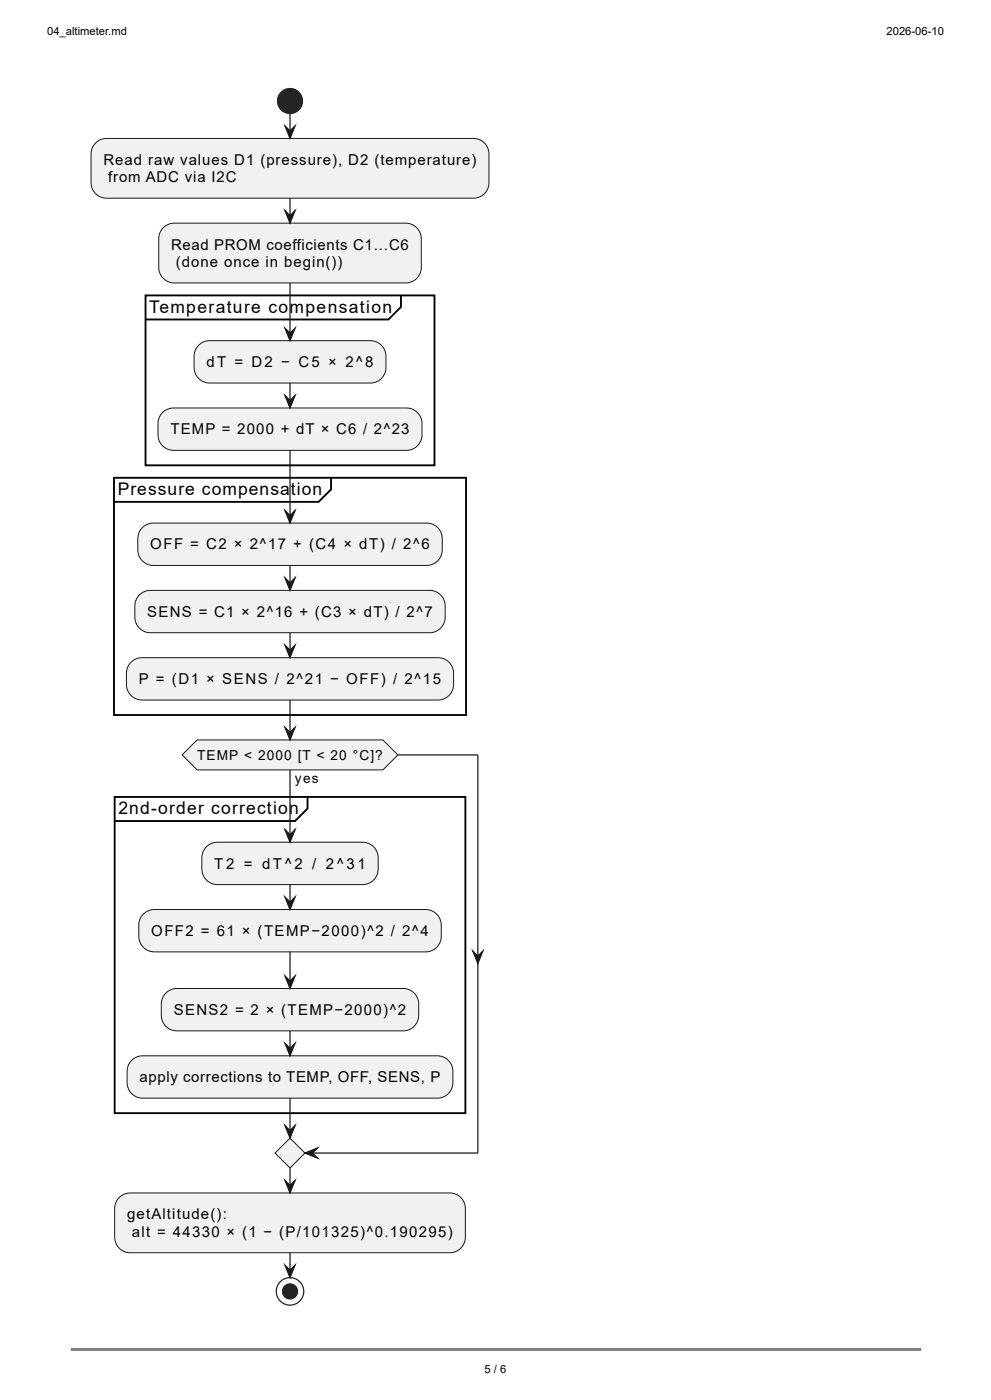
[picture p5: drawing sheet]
<svg xmlns="http://www.w3.org/2000/svg" width="210mm" height="297mm" viewBox="0 0 210 297" stroke-linecap="round" stroke-linejoin="round" font-family="sans-serif">
<path d="M15.1 286h180.2v.5h-180.2z" fill="#808080"/>
<path d="M15.1 14.8h95.5v267.2h-95.5z" fill="#fff"/>
<circle cx="61.5" cy="21.4" r="2.65" fill="#222"/>
<circle cx="61.5" cy="21.4" r="2.65" fill="none" stroke="#222" stroke-width=".26"/>
<path d="M20.3 30.3l1.1-.7 1.2-.2h77.8a3.3 3.3 0 0 1 3.3 3.3v6a3.3 3.3 0 0 1-3.3 3.4h-77.8a3.3 3.3 0 0 1-3.3-3.4v-6.5l.4-1z" fill="#f1f1f1"/>
<path d="M20.3 30.3l1.1-.7 1.2-.2h77.8a3.3 3.3 0 0 1 3.3 3.3v6a3.3 3.3 0 0 1-3.3 3.4h-77.8a3.3 3.3 0 0 1-3.3-3.4v-6.5l.4-1z" fill="none" stroke="#181818" stroke-width=".21"/>
<path d="M34.6 48.3l1.1-.7 1.3-.3h49.1a3.3 3.3 0 0 1 3.3 3.4v6a3.3 3.3 0 0 1-3.3 3.3h-49.1a3.3 3.3 0 0 1-3.3-3.3v-6.5l.3-1z" fill="#f1f1f1"/>
<path d="M34.6 48.3l1.1-.7 1.3-.3h49.1a3.3 3.3 0 0 1 3.3 3.4v6a3.3 3.3 0 0 1-3.3 3.3h-49.1a3.3 3.3 0 0 1-3.3-3.3v-6.5l.3-1z" fill="none" stroke="#181818" stroke-width=".21"/>
<path d="M30.9 62.7h61.3v36h-61.3zM85.1 62.7v2.4l-2.7 2.7h-51.5" fill="none" stroke="#000" stroke-width=".4"/>
<path d="M42.1 73.2l1.1-.7 1.3-.2h34.1a3.3 3.3 0 0 1 3.3 3.3v2.4a3.3 3.3 0 0 1-3.3 3.3h-34.1a3.3 3.3 0 0 1-3.3-3.3v-3.1l.4-1z" fill="#f1f1f1"/>
<path d="M42.1 73.2l1.1-.7 1.3-.2h34.1a3.3 3.3 0 0 1 3.3 3.3v2.4a3.3 3.3 0 0 1-3.3 3.3h-34.1a3.3 3.3 0 0 1-3.3-3.3v-3.1l.4-1z" fill="none" stroke="#181818" stroke-width=".21"/>
<path d="M34.5 87.5l1.1-.7 1.2-.2h49.4a3.3 3.3 0 0 1 3.3 3.3v2.3a3.3 3.3 0 0 1-3.3 3.3h-49.4a3.3 3.3 0 0 1-3.3-3.3l.1-3 .3-.8z" fill="#f1f1f1"/>
<path d="M34.5 87.5l1.1-.7 1.2-.2h49.4a3.3 3.3 0 0 1 3.3 3.3v2.3a3.3 3.3 0 0 1-3.3 3.3h-49.4a3.3 3.3 0 0 1-3.3-3.3l.1-3 .3-.8z" fill="none" stroke="#181818" stroke-width=".21"/>
<path d="M24.2 101.4h74.7v50.3h-74.7zM70.2 101.4v2.4l-2.6 2.7h-43.4" fill="none" stroke="#000" stroke-width=".4"/>
<path d="M30.2 111.9l1.1-.7 1.2-.2h58a3.3 3.3 0 0 1 3.3 3.3v2.3a3.3 3.3 0 0 1-3.3 3.4h-58a3.3 3.3 0 0 1-3.3-3.4l.1-3 .4-1z" fill="#f1f1f1"/>
<path d="M30.2 111.9l1.1-.7 1.2-.2h58a3.3 3.3 0 0 1 3.3 3.3v2.3a3.3 3.3 0 0 1-3.3 3.4h-58a3.3 3.3 0 0 1-3.3-3.4l.1-3 .4-1z" fill="none" stroke="#181818" stroke-width=".21"/>
<path d="M29.6 126.2l1-.7 1.3-.3h59.2a3.3 3.3 0 0 1 3.3 3.4v2.3a3.3 3.3 0 0 1-3.3 3.3h-59.2a3.3 3.3 0 0 1-3.3-3.3l.1-3 .3-1z" fill="#f1f1f1"/>
<path d="M29.6 126.2l1-.7 1.3-.3h59.2a3.3 3.3 0 0 1 3.3 3.4v2.3a3.3 3.3 0 0 1-3.3 3.3h-59.2a3.3 3.3 0 0 1-3.3-3.3l.1-3 .3-1z" fill="none" stroke="#181818" stroke-width=".21"/>
<path d="M27.8 140.5l1.1-.7 1.2-.3h62.8a3.3 3.3 0 0 1 3.3 3.3v2.4a3.3 3.3 0 0 1-3.3 3.3h-62.8a3.3 3.3 0 0 1-3.3-3.3l.1-3 .4-1z" fill="#f1f1f1"/>
<path d="M27.8 140.5l1.1-.7 1.2-.3h62.8a3.3 3.3 0 0 1 3.3 3.3v2.4a3.3 3.3 0 0 1-3.3 3.3h-62.8a3.3 3.3 0 0 1-3.3-3.3l.1-3 .4-1z" fill="none" stroke="#181818" stroke-width=".21"/>
<path d="M24.3 169.1h74.4v67.1h-74.4zM65.2 169.1v2.4l-2.6 2.7h-38.3" fill="none" stroke="#000" stroke-width=".4"/>
<path d="M43.8 179.6l1.1-.7 1.2-.2h30.8a3.3 3.3 0 0 1 3.3 3.3v2.4a3.3 3.3 0 0 1-3.3 3.3h-30.8a3.3 3.3 0 0 1-3.3-3.3l.1-3.1 .3-.8z" fill="#f1f1f1"/>
<path d="M43.8 179.6l1.1-.7 1.2-.2h30.8a3.3 3.3 0 0 1 3.3 3.3v2.4a3.3 3.3 0 0 1-3.3 3.3h-30.8a3.3 3.3 0 0 1-3.3-3.3l.1-3.1 .3-.8z" fill="none" stroke="#181818" stroke-width=".21"/>
<path d="M30.4 193.9l1.1-.7 1.3-.2h57.5a3.3 3.3 0 0 1 3.3 3.3v2.3a3.3 3.3 0 0 1-3.3 3.3h-57.5a3.3 3.3 0 0 1-3.4-3.3l.1-3 .3-.8z" fill="#f1f1f1"/>
<path d="M30.4 193.9l1.1-.7 1.3-.2h57.5a3.3 3.3 0 0 1 3.3 3.3v2.3a3.3 3.3 0 0 1-3.3 3.3h-57.5a3.3 3.3 0 0 1-3.4-3.3l.1-3 .3-.8z" fill="none" stroke="#181818" stroke-width=".21"/>
<path d="M35.2 210.7l1.1-.7 1.2-.3h48a3.3 3.3 0 0 1 3.3 3.3v2.4a3.3 3.3 0 0 1-3.3 3.3h-48a3.3 3.3 0 0 1-3.3-3.3l.1-3 .3-.8z" fill="#f1f1f1"/>
<path d="M35.2 210.7l1.1-.7 1.2-.3h48a3.3 3.3 0 0 1 3.3 3.3v2.4a3.3 3.3 0 0 1-3.3 3.3h-48a3.3 3.3 0 0 1-3.3-3.3l.1-3 .3-.8z" fill="none" stroke="#181818" stroke-width=".21"/>
<path d="M27.9 225l1.1-.8 1.3-.2h62.5a3.3 3.3 0 0 1 3.3 3.3v2.4a3.3 3.3 0 0 1-3.3 3.3h-62.5a3.3 3.3 0 0 1-3.3-3.3v-3l.3-.9z" fill="#f1f1f1"/>
<path d="M27.9 225l1.1-.8 1.3-.2h62.5a3.3 3.3 0 0 1 3.3 3.3v2.4a3.3 3.3 0 0 1-3.3 3.3h-62.5a3.3 3.3 0 0 1-3.3-3.3v-3l.3-.9z" fill="none" stroke="#181818" stroke-width=".21"/>
<path d="M41.8 157h39.4l3.2 3.2-3.2 3.1h-39.4l-3.2-3.1z" fill="#f1f1f1"/>
<path d="M41.8 157h39.4l3.2 3.2-3.2 3.1h-39.4l-3.2-3.1z" fill="none" stroke="#181818" stroke-width=".21"/>
<path d="M61.5 241.4l3.2 3.2-3.2 3.2-3.2-3.2z" fill="#f1f1f1"/>
<path d="M61.5 241.4l3.2 3.2-3.2 3.2-3.2-3.2z" fill="none" stroke="#181818" stroke-width=".21"/>
<path d="M25.3 254.1l1.1-.8 1.2-.2h67.8a3.3 3.3 0 0 1 3.3 3.3v6.1a3.3 3.3 0 0 1-3.3 3.3h-67.8a3.3 3.3 0 0 1-3.3-3.3l.1-6.5 .3-1.1z" fill="#f1f1f1"/>
<path d="M25.3 254.1l1.1-.8 1.2-.2h67.8a3.3 3.3 0 0 1 3.3 3.3v6.1a3.3 3.3 0 0 1-3.3 3.3h-67.8a3.3 3.3 0 0 1-3.3-3.3l.1-6.5 .3-1.1z" fill="none" stroke="#181818" stroke-width=".21"/>
<circle cx="61.5" cy="274" r="2.91" fill="none" stroke="#222" stroke-width=".26"/>
<circle cx="61.5" cy="274" r="1.59" fill="#222"/>
<circle cx="61.5" cy="274" r="1.59" fill="none" stroke="#222" stroke-width=".26"/>
<path d="M61.5 24.1v5.3" fill="none" stroke="#181818" stroke-width=".26"/>
<path d="M60.5 26.7l1 1.1 1.1-1.1-1.1 2.7z" fill="#181818"/>
<path d="M60.5 26.7l1 1.1 1.1-1.1-1.1 2.7zM61.5 42.1v5.2" fill="none" stroke="#181818" stroke-width=".26"/>
<path d="M60.5 44.7l1 1.1 1.1-1.1-1.1 2.6z" fill="#181818"/>
<path d="M60.5 44.7l1 1.1 1.1-1.1-1.1 2.6zM61.5 81.3v5.3" fill="none" stroke="#181818" stroke-width=".26"/>
<path d="M60.5 83.9l1 1.1 1.1-1.1-1.1 2.7z" fill="#181818"/>
<path d="M61.5 60v12.3M60.5 83.9l1 1.1 1.1-1.1-1.1 2.7z" fill="none" stroke="#181818" stroke-width=".26"/>
<path d="M60.5 69.6l1 1.1 1.1-1.1-1.1 2.7z" fill="#181818"/>
<path d="M60.5 69.6l1 1.1 1.1-1.1-1.1 2.7zM61.5 120v5.2" fill="none" stroke="#181818" stroke-width=".26"/>
<path d="M60.5 122.6l1 1.1 1.1-1.1-1.1 2.6z" fill="#181818"/>
<path d="M60.5 122.6l1 1.1 1.1-1.1-1.1 2.6zM61.5 134.2v5.3" fill="none" stroke="#181818" stroke-width=".26"/>
<path d="M60.5 136.9l1 1 1.1-1-1.1 2.6z" fill="#181818"/>
<path d="M61.5 95.5v15.5M60.5 136.9l1 1 1.1-1-1.1 2.6z" fill="none" stroke="#181818" stroke-width=".26"/>
<path d="M60.5 108.3l1 1.1 1.1-1.1-1.1 2.7z" fill="#181818"/>
<path d="M60.5 108.3l1 1.1 1.1-1.1-1.1 2.7zM61.5 187.7v5.3" fill="none" stroke="#181818" stroke-width=".26"/>
<path d="M60.5 190.3l1 1.1 1.1-1.1-1.1 2.7z" fill="#181818"/>
<path d="M60.5 190.3l1 1.1 1.1-1.1-1.1 2.7zM61.5 201.9v7.8" fill="none" stroke="#181818" stroke-width=".26"/>
<path d="M60.5 207.1l1 1 1.1-1-1.1 2.6z" fill="#181818"/>
<path d="M60.5 207.1l1 1 1.1-1-1.1 2.6zM61.5 218.7v5.3" fill="none" stroke="#181818" stroke-width=".26"/>
<path d="M60.5 221.3l1 1.1 1.1-1.1-1.1 2.7z" fill="#181818"/>
<path d="M61.5 163.3v15.4M60.5 221.3l1 1.1 1.1-1.1-1.1 2.7z" fill="none" stroke="#181818" stroke-width=".26"/>
<path d="M60.5 176l1 1.1 1.1-1.1-1.1 2.7z" fill="#181818"/>
<path d="M60.5 176l1 1.1 1.1-1.1-1.1 2.7zM84.4 160.2h17" fill="none" stroke="#181818" stroke-width=".26"/>
<path d="M100.3 201.8l1.1 1 1-1-1 2.6z" fill="#181818"/>
<path d="M101.4 160.2v84.4h-36.7M100.3 201.8l1.1 1 1-1-1 2.6z" fill="none" stroke="#181818" stroke-width=".26"/>
<path d="M64.7 244.6l2.6-1-1 1 1 1.1z" fill="#181818"/>
<path d="M61.5 233v8.4M64.7 244.6l2.6-1-1 1 1 1.1z" fill="none" stroke="#181818" stroke-width=".26"/>
<path d="M60.5 238.8l1 1.1 1.1-1.1-1.1 2.6z" fill="#181818"/>
<path d="M61.5 148.5v8.5M60.5 238.8l1 1.1 1.1-1.1-1.1 2.6z" fill="none" stroke="#181818" stroke-width=".26"/>
<path d="M60.5 154.3l1 1.1 1.1-1.1-1.1 2.7z" fill="#181818"/>
<path d="M60.5 154.3l1 1.1 1.1-1.1-1.1 2.7zM61.5 247.8v5.3" fill="none" stroke="#181818" stroke-width=".26"/>
<path d="M60.5 250.4l1 1.1 1.1-1.1-1.1 2.7z" fill="#181818"/>
<path d="M60.5 250.4l1 1.1 1.1-1.1-1.1 2.7zM61.5 265.8v5.3" fill="none" stroke="#181818" stroke-width=".26"/>
<path d="M60.5 268.4l1 1.1 1.1-1.1-1.1 2.7z" fill="#181818"/>
<path d="M60.5 268.4l1 1.1 1.1-1.1-1.1 2.7z" fill="none" stroke="#181818" stroke-width=".26"/>
<g font-size="3.7">
<text x="31.7" y="66.4">Temperature compensation</text>
<text x="25" y="105.1">Pressure compensa</text>
<text x="61.7" y="105.1">tion</text>
<text x="25.1" y="172.8">2nd-order correction</text>
</g>
<g font-size="3.2">
<text x="22" y="35">Read raw values D1 (pressure), D2 (temperature)</text>
<text x="23" y="38.7">from ADC via I2C</text>
<text x="36.3" y="52.9">Read PROM coefficients C1…C6</text>
<text x="37.3" y="56.6">(done once in begin())</text>
<text x="43.8" y="77.9">dT = D2 − C5 × 2^8</text>
<text x="36.2" y="92.1">TEMP = 2000 + dT × C6 / 2^23</text>
<text x="31.9" y="116.6">OFF = C2 × 2^17 + (C4 × dT) / 2^6</text>
<text x="31.2" y="130.8">SENS = C1 × 2^16 + (C3 × dT) / 2^7</text>
<text x="29.5" y="145.1">P = (D1 × SENS / 2^21 − OFF) / 2^15</text>
<text x="45.5" y="184.3">T 2 = d T ^ 2 / 2 ^ 3</text>
<text x="75.8" y="184.3">1</text>
<text x="32.1" y="198.5">OFF2 = 61 × (TEMP−2000)^2 / 2^4</text>
<text x="36.9" y="215.3">SENS2 = 2 × (TEMP−2000)^2</text>
<text x="29.6" y="229.6">apply corrections to TEMP, OFF, SENS, P</text>
<text x="27" y="258.7">getAltitude():</text>
<text x="28" y="262.4">alt = 44330 × (1 − (P/101325)^0.190295)</text>
</g>
<g font-size="2.9">
<text x="41.8" y="161.2">TEMP &lt; 2000 [T &lt; 20 °C]?</text>
<text x="62.6" y="166">yes</text>
</g>
<g font-size="2.4">
<text x="10" y="7.4">04_altimeter.md</text>
<text x="188.1" y="7.4">2026-06-10</text>
<text x="102.8" y="291.3">5 / 6</text>
</g>
</svg>
